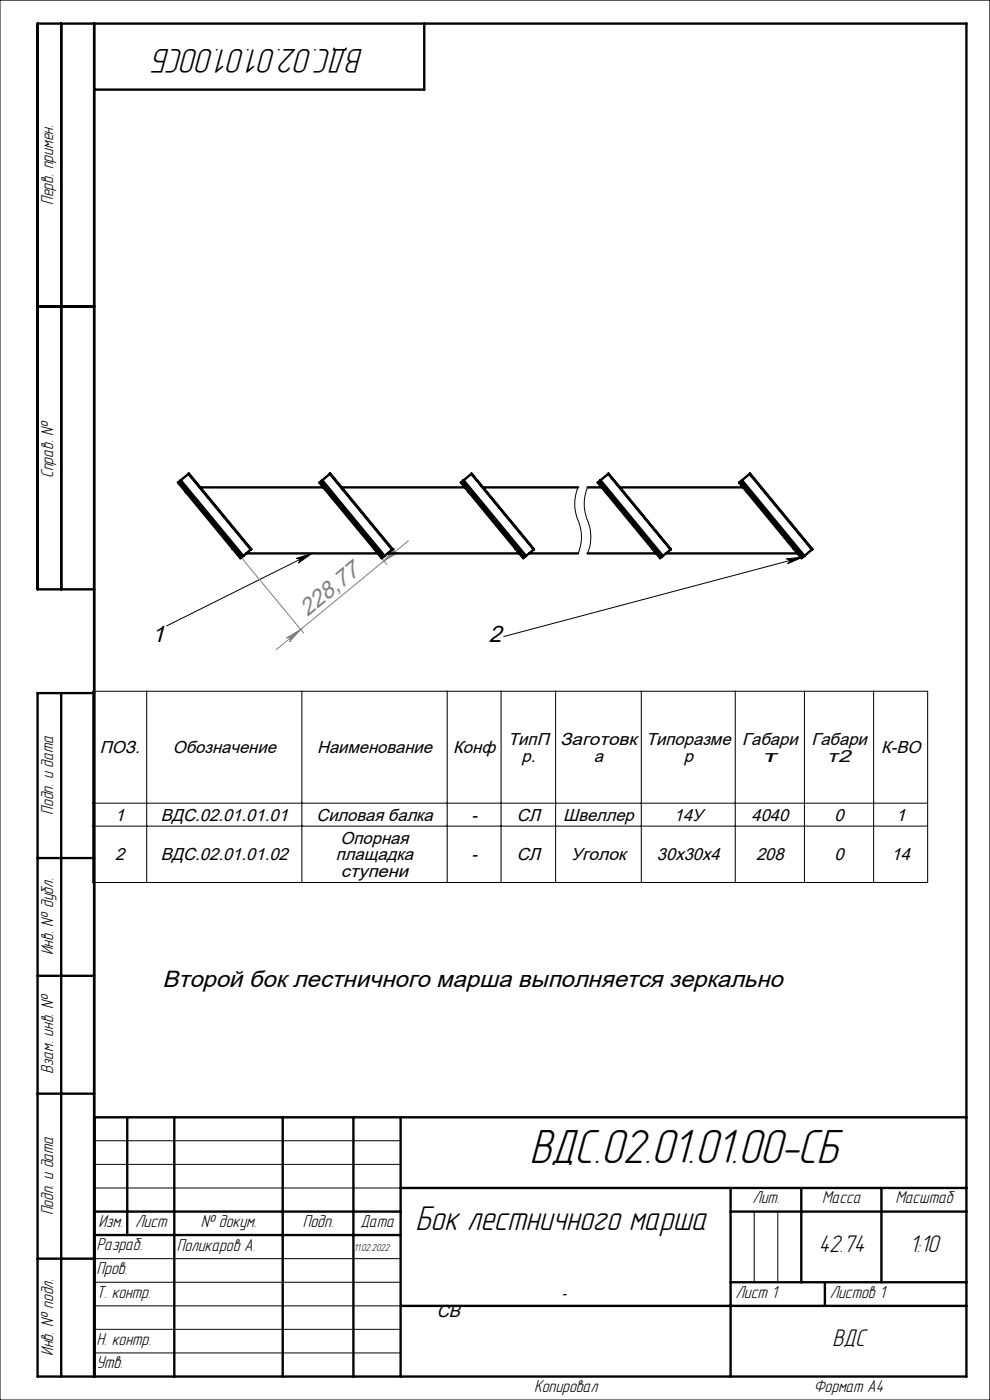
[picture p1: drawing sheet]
<svg xmlns="http://www.w3.org/2000/svg" width="210mm" height="297mm" viewBox="0 0 210 297" stroke-linecap="round" stroke-linejoin="round" font-family="sans-serif">
<g fill="none" stroke="#000" stroke-width=".21">
<path d="M0 0h210v297h-210zM62.8 118.5l3.4-1.1-2.9 2a.54 .54 0 0 0 .2-.7 .54 .54 0 0 0-.7-.2zM66.2 117.4l-30.9 15.4M122.6 103.4a9.4 9.4 0 0 0 .3 7.9 8.9 8.9 0 0 1-.3 6.1M124.6 103.4a9.6 9.6 0 0 0 .3 7.9 9.2 9.2 0 0 1-.3 6.1M166.8 118.6l3.5-.4-3.2 1.4a.53 .53 0 0 0 .3-.7 .53 .53 0 0 0-.6-.3zM170.3 118.2l-63.4 16.8M19.7 146.6h177.1v40.6h-177.1zM31.1 146.6v40.6M64 146.6v40.6M94.9 146.6v40.6M106.3 146.6v40.6"/>
<path d="M117.9 146.6v40.6M136 146.6v40.6M156 146.6v40.6M170.6 146.6v40.6M185.3 146.6v40.6M19.7 170.4h177.1M19.7 175.3h177.1M20 242h65M20 247h65M20 252h65M160 257v15M165 257v15"/>
<path d="M20 267h65M20 272h65M20 277h65M20 282h65M20 287h65"/>
</g>
<path d="M49.5 116.3l14.9 18M79.3 116.4l2.8 3.4M83.8 116.3a.55 .55 0 0 0-.1 .8 .55 .55 0 0 0 .8 .1l-3 1.8zM86.6 114.7l-28 23.1M60.7 135.4l3.1-1.9-2.4 2.7a.53 .53 0 0 0 .1-.8 .53 .53 0 0 0-.8 0z" fill="none" stroke="#808080" stroke-width=".21"/>
<g fill="none" stroke="#000" stroke-width=".5">
<path d="M13 5v120M20 5v287M90 5v14h-70M8 65h12M20 125h-12v-120h197v287h-197v-145h12M13 147v145M8 182h12M8 207h12M8 232h12M20 237h185M27 237v25M37 237v55"/>
<path d="M60 237v55M75 237v55M85 237v55M20 257h65M85 252h120M155 252v40M155 257h50M170 252v20M187 252v20M8 267h12M20 262h65M85 277h120"/>
<path d="M155 272h50M175 272v5"/>
</g>
<path d="M62.8 118.5l3.4-1.1-2.9 2a.54 .54 0 0 0 .2-.7 .54 .54 0 0 0-.7-.2zM166.8 118.6l3.5-.4-3.2 1.4a.53 .53 0 0 0 .3-.7 .53 .53 0 0 0-.6-.3z" fill="#000"/>
<path d="M60.7 135.4l3.1-1.9-2.4 2.7a.53 .53 0 0 0 .1-.8 .53 .53 0 0 0-.8 0zM83.8 116.3a.55 .55 0 0 0-.1 .8 .55 .55 0 0 0 .8 .1l-3 1.8z" fill="#808080"/>
<g fill="none" stroke="#000" stroke-width=".5">
<path d="M39.4 104.4l11.6 14 .6-.5M39.6 104v.2M39.6 104l-1.3-1.6-.1-.2 .1-.3 13.3 16M39.6 104.2l9.9 12M39.6 104l10.1 12.3M39.6 104.2l-.2 .2M40 100.5h.1l13.2 16-.1 .1M40 100.5l-2.3 1.9 1.7 2M40 100.5l13.2 16.1M42.5 103.4h26.1M49.5 116.2l.2 .1M49.5 116.2l-.2 .2"/>
<path d="M49.7 116.3l1.4 1.6h.5M52.2 117.4h27.9M53.2 116.6l-1.6 1.3M68.4 101.9l-.2 .1 .1 .4 1.3 1.6M68.4 101.9l-.7 .5 11.6 14M68.4 101.9l13.2 16M69.6 104.2l9.9 12M69.6 104.2l-.2 .2M69.6 104v.2M69.6 104l10.1 12.3M70 100.5h.1l13.2 16-.1 .1M70 100.5l13.2 16.1"/>
<path d="M70 100.5l-1.6 1.4M72.5 103.4h26.1M79.3 116.4l1.7 2 .6-.5M79.5 116.2l.2 .1M79.5 116.2l-.2 .2M79.7 116.3l1.4 1.6h.5M82.2 117.4h27.9M83.2 116.6l-1.6 1.3M99.4 104.4l11.6 14 2.2-1.8M99.6 104v.2M99.6 104l-1.3-1.6-.1-.3 .2-.2 13.2 16-.5 .1-1.4-1.7M99.6 104.2l9.9 12"/>
<path d="M99.6 104l10.1 12.3M99.6 104.2l-.2 .2M100 100.5l13.2 16.1M100 100.5l-2.2 1.9 1.6 2M102.5 103.4h20.1M109.5 116.2l.2 .1M109.5 116.2l-.2 .2M112.2 117.4h10.4M124.6 103.4h3M124.6 117.4h14.6M128.4 104.4l11.6 14 2.2-1.8M128.7 104v.2"/>
<path d="M128.7 104l-1.3-1.6-.2-.3 .2-.2 13.2 16-.4 .1-1.5-1.7M128.7 104.2l9.9 12M128.7 104l10 12.3M128.7 104.2l-.3 .2M129 100.5l13.2 16.1M129 100.5l-2.2 1.9 1.6 2M131.5 103.4h26.1M138.6 116.2l.1 .1M138.6 116.2l-.2 .2M141.3 117.4h27.9M157.4 101.9l-.1 .1v.4l1.3 1.6M157.4 101.9l-.6 .5 1.6 2"/>
<path d="M157.4 101.9l13.2 16M158.4 104.4l11.6 14 .6-.5M158.6 104v.2M158.6 104.2l10 12M158.6 104l10.1 12.3M158.6 104.2l-.2 .2M159 100.5h.1l13.2 16-.1 .1M159 100.5l13.2 16.1M159 100.5l-1.6 1.4M168.6 116.2l.1 .1M168.6 116.2l-.3 .2M168.7 116.3l1.4 1.6h.5"/>
<path d="M172.2 116.6l-1.6 1.3"/>
</g>
<text font-size="10.5" x="112.3" y="246.7">ВДС.02.01.01.00-СБ</text>
<g font-size="7.5">
<text x="77.2" y="10.5" transform="rotate(-180 77.2 10.5)">ВДС.02.01.01.00СБ</text>
<text x="88.2" y="261">Бок лестничного марша</text>
</g>
<g font-size="5.3">
<text x="173.7" y="265.6">42.74</text>
<text x="193" y="265.6">1:10</text>
<text x="176.6" y="285.6">ВДС</text>
</g>
<text font-size="5" fill="#808080" x="65.2" y="131" transform="rotate(-40 65.2 131)">228,77</text>
<g font-size="5">
<text x="32.2" y="136.2">1</text>
<text x="103.7" y="136.2">2</text>
<text x="34.5" y="209.3">Второй бок лестничного марша выполняется зеркально</text>
</g>
<g font-size="3.8">
<text x="11.3" y="43.5" transform="rotate(-90 11.3 43.5)">Перв. примен.</text>
<text x="11.3" y="101.4" transform="rotate(-90 11.3 101.4)">Справ. №</text>
<text x="11.3" y="172.8" transform="rotate(-90 11.3 172.8)">Подп. и дата</text>
<text x="11.3" y="202.7" transform="rotate(-90 11.3 202.7)">Инв. № дубл.</text>
<text x="11.3" y="227.8" transform="rotate(-90 11.3 227.8)">Взам. инв. №</text>
<text x="11.3" y="257.9" transform="rotate(-90 11.3 257.9)">Подп. и дата</text>
<text x="159.6" y="255.3">Лит.</text>
<text x="174.4" y="255.3">Масса</text>
<text x="189.9" y="255.3">Масштаб</text>
<text x="20.9" y="260.3">Изм.</text>
<text x="28.7" y="260.2">Лист</text>
<text x="42.6" y="260.2">№ докум.</text>
<text x="64.2" y="260.2">Подп.</text>
<text x="76.5" y="260.2">Дата</text>
<text x="20.5" y="265.3">Разраб.</text>
<text x="37.5" y="265.4">Поликаров А.</text>
<text x="20.5" y="275.3">Т. контр.</text>
<text x="20.5" y="270.3">Пров.</text>
<text x="156" y="275.3">Лист 1</text>
<text x="176" y="275.3">Листов 1</text>
<text x="11.3" y="287.7" transform="rotate(-90 11.3 287.7)">Инв. № подл.</text>
<text x="20.5" y="285.2">Н. контр.</text>
<text x="20.5" y="290.3">Утв.</text>
<text x="113.3" y="295.3">Копировал</text>
<text x="172.6" y="295.3">Формат А4</text>
</g>
<g font-size="3.7">
<text x="21.2" y="159.8">ПОЗ.</text>
<text x="36.7" y="159.8">Обозначение</text>
<text x="67.3" y="159.8">Наименование</text>
<text x="96.1" y="159.8">Конф</text>
<text x="107.8" y="158">ТипП</text>
<text x="110.6" y="161.6">р.</text>
<text x="118.8" y="158">Заготовк</text>
<text x="126" y="161.6">а</text>
<text x="137" y="158">Типоразме</text>
<text x="145" y="161.6">р</text>
<text x="157.4" y="158">Габари</text>
<text x="161.8" y="161.6">т</text>
<text x="172.1" y="158">Габари</text>
<text x="175.6" y="161.6">т2</text>
<text x="186.9" y="159.8">К-ВО</text>
<text x="24.4" y="174.1">1</text>
<text x="34.1" y="174.1">ВДС.02.01.01.01</text>
<text x="67.1" y="174.1">Силовая балка</text>
<text x="72.3" y="179">Опорная</text>
<text x="100" y="174.1">-</text>
<text x="109.6" y="174.1">СЛ</text>
<text x="119.5" y="174.1">Швеллер</text>
<text x="142.9" y="174.1">14У</text>
<text x="159.4" y="174.1">4040</text>
<text x="177" y="174.1">0</text>
<text x="190.1" y="174.1">1</text>
<text x="24.4" y="182.5">2</text>
<text x="34.1" y="182.5">ВДС.02.01.01.02</text>
<text x="71.2" y="182.5">плащадка</text>
<text x="100" y="182.5">-</text>
<text x="109.6" y="182.5">СЛ</text>
<text x="121.2" y="182.5">Уголок</text>
<text x="139.3" y="182.5">30х30х4</text>
<text x="160.4" y="182.5">208</text>
<text x="177" y="182.5">0</text>
<text x="189.1" y="182.5">14</text>
<text x="72.3" y="186">ступени</text>
<text x="92.7" y="279.5">СВ</text>
</g>
<text font-size="2.9" x="119.2" y="275.3">-</text>
<text font-size="2.2" x="75" y="265.5">11.02.2022</text>
</svg>
